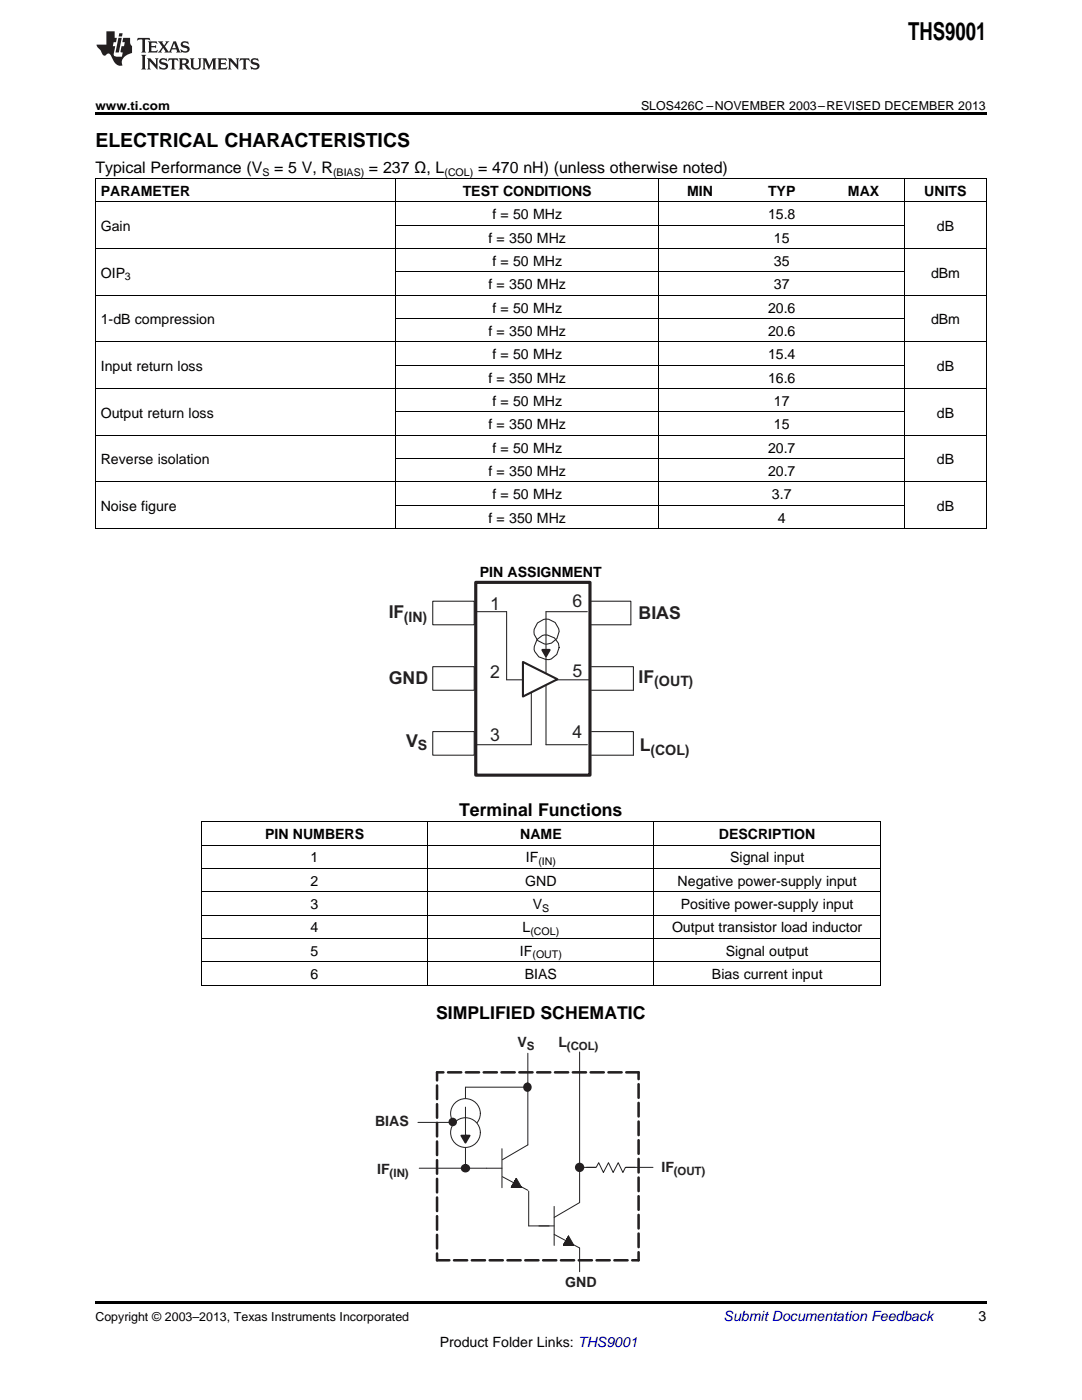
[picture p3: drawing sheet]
<svg xmlns="http://www.w3.org/2000/svg" width="216mm" height="279mm" viewBox="0 0 216 279" stroke-linecap="round" stroke-linejoin="round" font-family="sans-serif">
<path d="M19 259.7h177.8v.5h-177.8z" fill="#000"/>
<path d="M92.9 217v16.2M97.1 233.1h3.1M100.2 229.2v7.8M105.3 228.5l-5.1 3" fill="none" stroke="#231f20" stroke-width=".2"/>
<path d="M103 235.2l-1 1.8h2.1h-2.1l1-1.8 1.1 1.8h-2.1z" fill-rule="evenodd" fill="#231f20"/>
<path d="M100.2 234.8l5.1 2.7M103 235.2l-1 1.8h2.1h-2.1l1-1.8 1.1 1.8h-2.1zM107.5 244.7h3.1M110.6 240.8v7.8M115.7 240l-5.1 3" fill="none" stroke="#231f20" stroke-width=".2"/>
<path d="M113.5 246.7l-1.1 1.8h2.1h-2.1l1.1-1.8 1 1.8h-2.1z" fill-rule="evenodd" fill="#231f20"/>
<path d="M105.3 210.2v18.3M115.7 209.9v30.1M83.7 233.1h13.4M105.5 237.7v7h4.1M115.7 233h14.6M110.6 246.4l5.1 2.7v4.7M113.5 246.7l-1.1 1.8h2.1h-2.1l1.1-1.8 1 1.8h-2.1z" fill="none" stroke="#231f20" stroke-width=".2"/>
<circle cx="115.7" cy="233" r=".76" fill="#231f20"/>
<circle cx="115.7" cy="233" r=".76" fill="none" stroke="#231f20" stroke-width=".34"/>
<circle cx="115.7" cy="233" r=".17" fill="#231f20"/>
<path d="M119 232h5.8v2h-5.8z" fill="#fff"/>
<path d="M117 233h2l.5-1 .9 2 1-2 .9 2 1.1-2 .9 2 .5-1h1.9" fill="none" stroke="#231f20" stroke-width=".2"/>
<circle cx="92.9" cy="233.2" r=".72" fill="#231f20"/>
<circle cx="92.9" cy="233.2" r=".72" fill="none" stroke="#231f20" stroke-width=".34"/>
<circle cx="92.9" cy="233.2" r=".17" fill="#231f20"/>
<path d="M92.9 217h12.4" fill="none" stroke="#231f20" stroke-width=".2"/>
<circle cx="105.3" cy="216.9" r=".72" fill="#231f20"/>
<circle cx="105.3" cy="216.9" r=".72" fill="none" stroke="#231f20" stroke-width=".34"/>
<circle cx="105.3" cy="217" r=".17" fill="#231f20"/>
<circle cx="92.9" cy="222.2" r="2.96" fill="#fff"/>
<circle cx="92.9" cy="222.2" r="2.96" fill="none" stroke="#231f20" stroke-width=".2"/>
<circle cx="92.9" cy="226" r="2.96" fill="#fff"/>
<g fill="none" stroke="#231f20" stroke-width=".2">
<path d="M92.9 221v6.6"/>
<circle cx="92.9" cy="226" r="2.96"/>
</g>
<path d="M92 226.6h1.7l-.8 1.5z" fill="#231f20"/>
<path d="M92 226.6h1.7l-.8 1.5z" fill="none" stroke="#231f20" stroke-width=".34"/>
<circle cx="92.9" cy="226.6" r=".17" fill="#231f20"/>
<path d="M83.4 224h7" fill="none" stroke="#231f20" stroke-width=".2"/>
<circle cx="90.3" cy="223.9" r=".68" fill="#231f20"/>
<circle cx="90.3" cy="223.9" r=".68" fill="none" stroke="#231f20" stroke-width=".34"/>
<circle cx="90.4" cy="224" r=".17" fill="#231f20"/>
<path d="M87.2 214h40.2M127.4 251.5h-40.2" fill="none" stroke="#231f20" stroke-width=".51" stroke-dasharray="2.6 .9" stroke-dashoffset="1.4"/>
<path d="M127.4 214v37.5M87.2 251.5v-37.5" fill="none" stroke="#231f20" stroke-width=".51" stroke-dasharray="2.7 1" stroke-dashoffset="1.4"/>
<path d="M40.2 178h135.5M40.2 173.3h135.5M40.2 168.6h135.5M40.2 164h135.5M40.3 164v32.6M85.3 164v32.6M130.5 164v32.6M175.6 164v32.6M40.2 196.6h135.5M40.2 191.9h135.5M40.2 187.3h135.5M40.2 182.6h135.5" fill="none" stroke="#000" stroke-width=".2"/>
<g fill="none" stroke="#241f21" stroke-width=".21">
<path d="M86.4 120h8.2v4.7h-8.2zM117.6 120h8.3v4.7h-8.3M86.4 133.1h8.2v4.7h-8.2zM95 122.1h6.1v13.6M101.1 135.7h16.6M111.6 125.9a2.5 2.5 0 0 0-3.4-2.2 2.5 2.5 0 0 0-1.1 3.9 2.5 2.5 0 0 0 4-.2l.5-1.3M117.2 122.1h-8.3v26.5h8.3M118 133.1h8.4v4.7h-8.4M86.4 146h8.2v4.7h-8.2zM95 148.6h11M118 146h8.4v4.7h-8.4"/>
<circle cx="109.1" cy="129.2" r="2.48"/>
</g>
<path d="M94.9 116.2h22.8v38.5h-22.8z" fill="none" stroke="#241f21" stroke-width=".63"/>
<path d="M108.2 129.7h1.5l-.8 1.3z" fill="#241f21"/>
<path d="M108.2 129.7h1.5l-.8 1.3z" fill="none" stroke="#241f21" stroke-width=".42"/>
<path d="M106 135.7v12.9" fill="none" stroke="#241f21" stroke-width=".21"/>
<path d="M104.3 132.1l6.9 3.5-6.9 3.4z" fill="#fff"/>
<path d="M104.3 132.1l6.9 3.5-6.9 3.4z" fill="none" stroke="#241f21" stroke-width=".42"/>
<g fill="none" stroke="#000" stroke-width=".2">
<path d="M19 35.6h177.8M19.1 35.7v69.9M78.9 35.7v69.9M131.5 35.7v69.9M180.5 35.7v69.9M196.8 35.7v69.9M19 58.9h177.8M19 49.6h177.8M19 40.3h177.8M78.9 54.3h101.6M78.9 45h101.6M19 77.6h177.8"/>
<path d="M19 68.2h177.8M78.9 72.9h101.6M78.9 63.6h101.6M19 96.2h177.8M19 86.9h177.8M78.9 91.5h101.6M78.9 82.2h101.6M19 105.5h177.8M78.9 100.8h101.6"/>
</g>
<path d="M19 22.5h177.8v.5h-177.8z" fill="#000"/>
<g fill="#231f20">
<path d="M27.5 7.6l-.1 .5 .4-.2h.6v.1v2.1l-.2 .4h1l-.3-.4v-2.1l.1-.1h.5l.5 .2-.2-.5zM29.5 8.3l.2 .3v1.5l-.2 .4h1.8l.2-.6a1.04 1.04 0 0 1-1.3 .2v-.7h.6l.3 .2v-.6l-.3 .2h-.6v-.6l.8-.1 .4 .3-.2-.5zM31.5 8.3l.9 1.1-.9 1.1h.8l-.2-.2 .5-.7 .4 .7-.2 .2h1.5l-.1-.2 .1-.4h.9l.1 .4-.2 .2h1l-.3-.3-.7-1.9h-.5l-.9 2-.8-1 .9-1h-.8l.1 .3-.3 .5-.4-.6 .2-.2zM34.7 8.6l.4 1h-.7zM36.3 8.4a.63 .63 0 0 0-.2 .7 .63 .63 0 0 0 .6 .4l.6 .2 .1 .2a.75 .75 0 0 1-.7 .4 .75 .75 0 0 1-.6-.5l.1 .7 .1-.1a1.11 1.11 0 0 0 1.5-.6 1.13 1.13 0 0 0-1.2-.8l-.1-.4a1.04 1.04 0 0 1 1.2 .2l-.2-.5-.1 .1-.5-.2zM28.2 10.9l.2 .4v2.2l-.2 .4h1l-.3-.4v-2.2l.3-.4zM29.3 11.6l.3 .4v1.5l-.3 .4h.8l-.2-.4v-1.3l1.5 1.7v-1.9l.2-.4h-.7l.2 .4v.9l-1.1-1.3zM32 11.8a.62 .62 0 0 0-.2 .7 .62 .62 0 0 0 .6 .4l.6 .1 .1 .3a.76 .76 0 0 1-.7 .3 .76 .76 0 0 1-.6-.4l.1 .7 .1-.1a1.11 1.11 0 0 0 1.5-.6 1.13 1.13 0 0 0-1.2-.8l-.1-.4a1.04 1.04 0 0 1 1.2 .2l-.2-.6-.1 .1-.5-.1zM33.7 11.6l-.2 .6a.61 .61 0 0 1 .8-.3v1.6l-.2 .4h.9l-.2-.4v-1.6a.63 .63 0 0 1 .8 .3l-.2-.6zM35.6 11.6l.3 .4v1.5l-.3 .4h1l-.2-.2v-.8l.5 .2a.76 .76 0 0 0 1.2 .7l-1-1a.58 .58 0 0 0 .6-.5 .58 .58 0 0 0-.5-.6zM36.4 11.9h.1a.45 .45 0 0 1 .5 .1 .45 .45 0 0 1 .1 .5l-.7 .2zM37.9 11.6l.2 .2a2.17 2.17 0 0 0 .3 1.9 .99 .99 0 0 0 1.6-.6v-1.1l.2-.4h-.7l.2 .2a1.92 1.92 0 0 1-.2 1.8 .6 .6 0 0 1-.9-.5v-1.1l.2-.4zM40.4 11.6l.2 .4v1.5l-.2 .4h.7l-.2-.4v-1.4l.8 1.8 .8-1.8v1.4l-.2 .4h.9l-.2-.4v-1.5l.2-.4h-.8l-.6 1.5-.6-1.5zM43.4 11.6l.2 .4v1.5l-.2 .4h1.8l.2-.6a1.04 1.04 0 0 1-1.3 .1v-.6h.5l.4 .2v-.6l-.4 .2h-.5v-.7h.8l.3 .3-.1-.6zM45.5 11.6l.2 .4v1.5l-.2 .4h.7l-.2-.4v-1.3l1.5 1.7v-1.9l.2-.4h-.7l.2 .4v.9l-1.1-1.3zM47.9 11.6l-.1 .6a.61 .61 0 0 1 .8-.3v1.6l-.3 .4h1l-.3-.4 .1-1.6a.63 .63 0 0 1 .7 .3l-.1-.6zM50.2 11.8a.62 .62 0 0 0-.2 .7 .62 .62 0 0 0 .6 .4l.6 .1 .2 .3a.76 .76 0 0 1-.8 .3 .76 .76 0 0 1-.6-.4l.1 .7 .2-.1a1.11 1.11 0 0 0 1.5-.6 1.13 1.13 0 0 0-1.3-.8l-.1-.4a1.04 1.04 0 0 1 1.2 .2l-.1-.6-.2 .1-.5-.1z"/>
<path d="M21.2 6.3v2.6h-1.9l.1 .4 .7 .9a.91 .91 0 0 0 1 .8 .56 .56 0 0 1 .5-.3 .56 .56 0 0 1 .5 .3l.4 .8a1.53 1.53 0 0 0 1.9 1.2 1.54 1.54 0 0 1 1-2.1l.9-.3v-1.4a1.52 1.52 0 0 1-.3-1.6h-1.4l-.2 .8h.5l-.2 .8h-.4l-.2 1v.2l.4 .1-.2 .8a1.93 1.93 0 0 1-1.6-.3l.3-1.8h-.5l.2-.8h.4l.2-.8h-.4v-1.3zM23.6 7.6l-.6 2.9h.7l.6-2.9zM23.8 6.6l-.1 .7h.6l.2-.7z"/>
</g>
<text font-size="4.9" x="181.2" y="7.9">THS9001</text>
<text font-size="3.9" x="19" y="29.3">ELECTRICAL CHARACTERISTICS</text>
<g font-size="3.5" fill="#241f21">
<text x="77.6" y="123.4">IF</text>
<text x="97.8" y="121.6">1</text>
<text x="114.2" y="121.2">6</text>
<text x="127.4" y="123.4">BIAS</text>
<text x="77.6" y="136.4">GND</text>
<text x="97.8" y="135.3">2</text>
<text x="114.2" y="135.2">5</text>
<text x="127.4" y="136.3">IF</text>
<text x="81.1" y="149">V</text>
<text x="97.8" y="147.9">3</text>
<text x="114.2" y="147.4">4</text>
<text x="127.7" y="149.8">L</text>
</g>
<g font-size="3.5">
<text x="91.6" y="162.8">Terminal Functions</text>
<text x="87" y="203.3">SIMPLIFIED SCHEMATIC</text>
</g>
<g font-size="3.2">
<text x="19" y="34.4">Typical Performance (V</text>
<text x="54.7" y="34.4">= 5 V, R</text>
<text x="73.6" y="34.4">= 237 Ω, L</text>
<text x="95.4" y="34.4">= 470 nH) (unless otherwise noted)</text>
</g>
<g font-size="2.9" fill="#241f21">
<text x="80.6" y="124.1">(IN)</text>
<text x="130.5" y="137">(OUT)</text>
<text x="83.3" y="149.7">S</text>
<text x="129.8" y="150.7">(COL)</text>
</g>
<g font-size="2.8">
<text x="20.1" y="39.1">PARAMETER</text>
<text x="92.3" y="39.1">TEST CONDITIONS</text>
<text x="137.1" y="39.1">MIN</text>
<text x="153.2" y="39.1">TYP</text>
<text x="169.2" y="39.1">MAX</text>
<text x="184.4" y="39.1">UNITS</text>
<text x="20.1" y="46.1">Gain</text>
<text x="98.2" y="43.7">f = 50 MHz</text>
<text x="153.2" y="43.7">15.8</text>
<text x="186.9" y="46.1">dB</text>
<text x="97.5" y="48.4">f = 350 MHz</text>
<text x="98.2" y="53.1">f = 50 MHz</text>
<text x="154.4" y="48.4">15</text>
<text x="154.4" y="53.1">35</text>
<text x="20.1" y="55.4">OIP</text>
<text x="97.5" y="57.7">f = 350 MHz</text>
<text x="154.4" y="57.7">37</text>
<text x="185.8" y="55.4">dBm</text>
<text x="20.1" y="64.7">1-dB compression</text>
<text x="98.2" y="62.4">f = 50 MHz</text>
<text x="153.2" y="62.4">20.6</text>
<text x="185.8" y="64.7">dBm</text>
<text x="97.5" y="67">f = 350 MHz</text>
<text x="98.2" y="71.7">f = 50 MHz</text>
<text x="153.2" y="67">20.6</text>
<text x="153.2" y="71.7">15.4</text>
<text x="20.1" y="74">Input return loss</text>
<text x="97.5" y="76.3">f = 350 MHz</text>
<text x="153.2" y="76.3">16.6</text>
<text x="186.9" y="74">dB</text>
<text x="20.1" y="83.3">Output return loss</text>
<text x="98.2" y="81">f = 50 MHz</text>
<text x="154.4" y="81">17</text>
<text x="186.9" y="83.3">dB</text>
<text x="97.5" y="85.7">f = 350 MHz</text>
<text x="154.4" y="85.7">15</text>
<text x="20.1" y="92.6">Reverse isolation</text>
<text x="97.5" y="95">f = 350 MHz</text>
<text x="98.2" y="90.3">f = 50 MHz</text>
<text x="153.2" y="90.3">20.7</text>
<text x="153.2" y="95">20.7</text>
<text x="186.9" y="92.6">dB</text>
<text x="20.1" y="102">Noise figure</text>
<text x="98.2" y="99.6">f = 50 MHz</text>
<text x="154" y="99.6">3.7</text>
<text x="186.9" y="102">dB</text>
<text x="97.5" y="104.3">f = 350 MHz</text>
<text x="155.2" y="104.3">4</text>
<text x="95.7" y="115.1">PIN ASSIGNMENT</text>
<text x="52.9" y="167.4">PIN NUMBERS</text>
<text x="103.8" y="167.4">NAME</text>
<text x="143.4" y="167.4">DESCRIPTION</text>
<text x="62" y="172.1">1</text>
<text x="104.9" y="172.1">IF</text>
<text x="145.7" y="172.1">Signal input</text>
<text x="62" y="176.7">2</text>
<text x="104.8" y="176.7">GND</text>
<text x="135.2" y="176.7">Negative power-supply input</text>
<text x="62" y="181.4">3</text>
<text x="106.3" y="181.4">V</text>
<text x="135.9" y="181.4">Positive power-supply input</text>
<text x="62" y="186.1">4</text>
<text x="62" y="190.7">5</text>
<text x="103.8" y="190.7">IF</text>
<text x="104.3" y="186.1">L</text>
<text x="134.1" y="186.1">Output transistor load inductor</text>
<text x="144.8" y="190.7">Signal output</text>
<text x="62" y="195.4">6</text>
<text x="104.7" y="195.4">BIAS</text>
<text x="142.1" y="195.4">Bias current input</text>
<text x="195.3" y="263.6">3</text>
<text x="87.7" y="268.9">Product Folder Links: THS9001</text>
</g>
<g font-size="2.8" fill="#231f20">
<text x="103.3" y="208.9">V</text>
<text x="111.4" y="208.9">L</text>
<text x="74.8" y="224.8">BIAS</text>
<text x="132" y="234">IF</text>
<text x="75.3" y="234.2">IF</text>
<text x="112.8" y="256.8">GND</text>
</g>
<text font-size="2.8" fill="#0000c8" x="144.4" y="263.6">Submit Documentation Feedback</text>
<g font-size="2.5">
<text x="19" y="21.9">www.ti.com</text>
<text x="127.9" y="21.9">SLOS426C –NOVEMBER 2003–REVISED DECEMBER 2013</text>
<text x="19" y="263.6">Copyright © 2003–2013, Texas Instruments Incorporated</text>
</g>
<g font-size="2.3" fill="#231f20">
<text x="105.2" y="209.5">S</text>
<text x="113.1" y="209.5">(COL)</text>
<text x="77.7" y="234.8">(IN)</text>
<text x="134.5" y="234.6">(OUT)</text>
</g>
<g font-size="2.1">
<text x="52.4" y="35.1">S</text>
<text x="66.5" y="35.1">(BIAS)</text>
<text x="88.7" y="35.1">(COL)</text>
<text x="24.9" y="56">3</text>
<text x="107.4" y="172.6">(IN)</text>
<text x="108.2" y="182">S</text>
<text x="105.8" y="186.6">(COL)</text>
<text x="106.3" y="191.3">(OUT)</text>
</g>
</svg>
